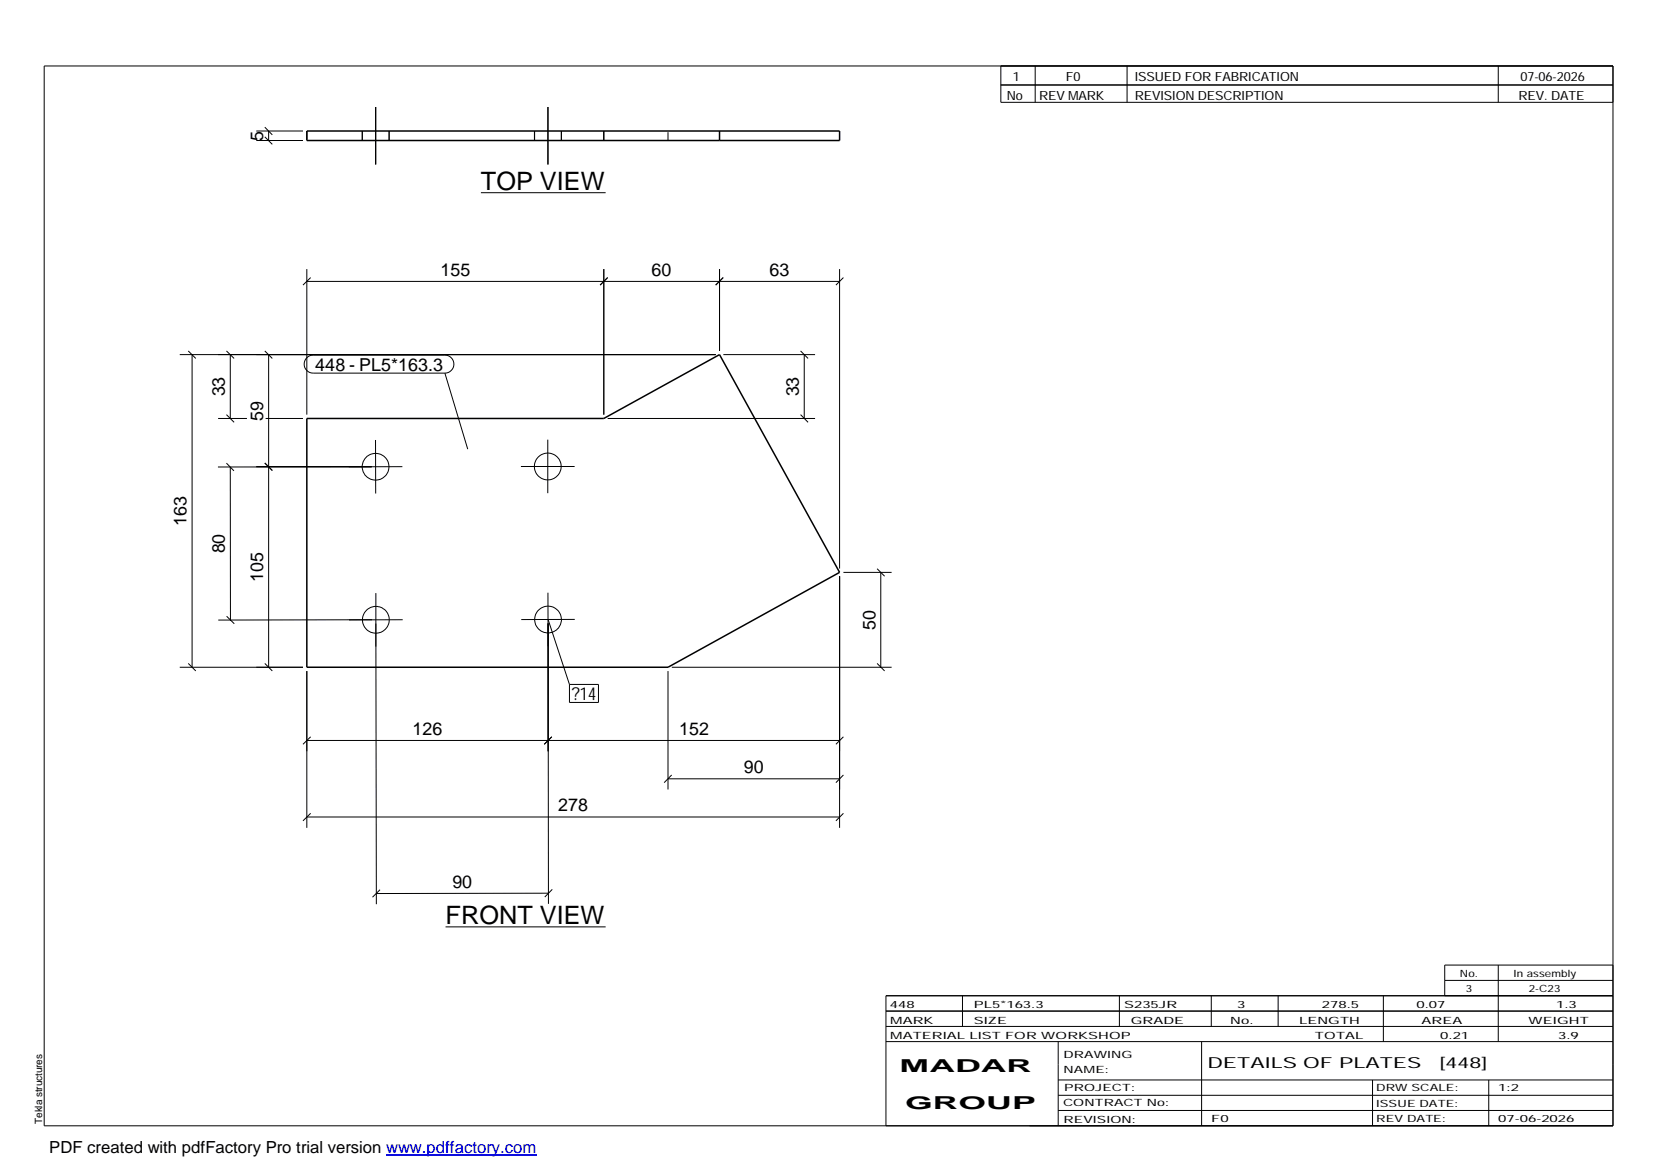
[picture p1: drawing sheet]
<svg xmlns="http://www.w3.org/2000/svg" width="420mm" height="297mm" viewBox="0 0 420 297" stroke-linecap="round" stroke-linejoin="round" font-family="sans-serif">
<g fill="none" stroke="#000" stroke-width=".25">
<path d="M11.2 16.7h398.3v269.1h-398.3zM254.1 16.7v9.3h155.4M262.8 16.7v9.3M286.1 16.7v9.3M380.4 16.7v9.3M65.1 35.7h11.8M65.1 33.3h11.8M67.2 34.7l1.9 1.9M67.2 32.3l1.9 1.9M68.2 33.3v2.4M91.9 33.3v2.4M95.3 27.2v14.6"/>
<path d="M95.4 27.2v14.6M98.8 33.3v2.4M135.7 33.3v2.4M139.1 27.2v14.6M142.5 33.3v2.4M254.1 21.6h155.4M122.1 48.9h31.7M77.9 68.3v37M77.9 71.4h135.2M78.9 70.5l-2 1.9M153.3 68.3v37M154.3 70.5l-1.9 1.9"/>
<path d="M182.7 68.3v20.8M183.6 70.5l-1.9 1.9M213.1 68.3v76M214.1 70.5l-1.9 1.9M45.6 90h136.1M47.8 89.1l1.9 1.9M48.8 90v79.4M57.5 89.1l1.9 1.9M58.5 90v16.2M67.2 89.1l1.9 1.9M68.2 90v79.4M77.9 90.8l.7-.5 .9-.1h33.4a2.29 2.29 0 0 1 2.3 2.2 2.29 2.29 0 0 1-2.3 2.3h-33.4a2.27 2.27 0 0 1-2.1-1.4 2.27 2.27 0 0 1 .5-2.5z"/>
<path d="M112.9 94.7l5.8 19.3M183.6 90h23.3M203.2 89.1l1.9 1.9M204.2 90v16.2M55.4 106.2h7.3M57.5 117.6l1.9 1.9M57.5 105.3l1.9 1.9M58.5 118.6v38.8M65.1 118.5h37.1M67.2 117.5l1.9 2M67.4 106.2h9.5M94.4 118.5l-39.1 .1"/>
<path d="M95.3 111.7l.1 13.6M132.2 118.4h13.7M139.1 111.6v13.6M154.3 106.2h52.6M203.2 105.3l1.9 1.9M57.5 156.4l2 2M94.4 157.3l-39 .1M95.4 150.6v13.6M95.4 158.3l.1 71.3M102.2 157.3l-13.6 .1M139.1 150.5v13.6M139.1 157.3l5.5 16.5"/>
<path d="M145.9 157.3h-13.6M213.1 146.3v63.9M214.1 145.3h12.3M222.7 144.4l1.9 1.9M223.6 145.3v24.1M45.6 169.4h31.3M47.8 168.4l1.9 1.9M67.2 168.4l1.9 1.9M77.9 170.4v39.8M144.6 173.8h7.3v4.5h-7.3zM169.6 170.4v30M170.6 169.4h55.8"/>
<path d="M222.7 168.4l1.9 1.9M77.9 188h135.2M78.9 187.1l-2 1.9M139.1 190.7v-32.4l.1 71.2M140.1 187.1l-1.9 1.9M169.6 197.7h43.5M170.5 196.8l-1.9 1.9M214.1 196.8l-1.9 1.9M214.1 187.1l-1.9 1.9M77.9 207.4h135.2M78.9 206.5l-2 1.9M214.1 206.5l-1.9 1.9"/>
<path d="M96.5 225.9l-1.9 1.9M113.1 235.3h40.7M139.2 226.8l-43.7 .1M140.2 225.8l-1.9 1.9M224.9 256.7h184.6M244.3 252.8v7.8M284.2 252.8v7.8M307.5 252.8v7.8M324.5 252.8v7.8M351.2 252.8v11.6M366.8 248.9h42.7M380.4 245v19.4"/>
<path d="M409.5 245h-42.7v7.8M409.5 252.8h-184.6v33M224.9 264.4h184.6M224.9 260.6h184.6M268.6 264.4v21.4M268.6 274.2h140.9M268.6 278.1h140.9M305.1 264.4v21.4M348.4 274.2v11.6M378 274.2v11.6M268.6 281.9h140.9"/>
<circle cx="95.3" cy="118.5" r="3.4"/>
<circle cx="139.1" cy="118.4" r="3.4"/>
<circle cx="95.4" cy="157.4" r="3.4"/>
<circle cx="139.1" cy="157.3" r="3.4"/>
</g>
<path d="M77.9 33.3h135.2v2.4h-135.2zM153.3 33.3v2.4M182.7 33.3v2.4M77.9 106.2h75.4l29.4-16.2 30.4 55.3-43.5 24.1h-91.7z" fill="none" stroke="#000" stroke-width=".38"/>
<path d="M77.9 33.3v2.4M169.6 35.7v-2.4" fill="none" stroke="#000" stroke-width=".25" stroke-dasharray="2.1 2.1" stroke-linecap="butt"/>
<path d="M98 293.3h38.2" fill="none" stroke="#00f" stroke-width=".3"/>
<g font-size="6.4">
<text x="122.1" y="48.2">TOP VIEW</text>
<text x="113.1" y="234.6">FRONT VIEW</text>
</g>
<g font-size="4.5">
<text x="66.8" y="35.7" transform="rotate(-90 66.8 35.7)">5</text>
<text x="111.8" y="70">155</text>
<text x="165.4" y="70">60</text>
<text x="195.4" y="70">63</text>
<text x="80.1" y="94.1">448 - PL5*163.3</text>
<text x="57.1" y="100.7" transform="rotate(-90 57.1 100.7)">33</text>
<text x="202.8" y="100.7" transform="rotate(-90 202.8 100.7)">33</text>
<text x="66.8" y="106.8" transform="rotate(-90 66.8 106.8)">59</text>
<text x="47.4" y="133.5" transform="rotate(-90 47.4 133.5)">163</text>
<text x="57.1" y="140.5" transform="rotate(-90 57.1 140.5)">80</text>
<text x="66.8" y="147.7" transform="rotate(-90 66.8 147.7)">105</text>
<text x="222.2" y="159.9" transform="rotate(-90 222.2 159.9)">50</text>
<text x="145.2" y="177.7">?14</text>
<text x="104.7" y="186.6">126</text>
<text x="172.4" y="186.6">152</text>
<text x="188.8" y="196.3">90</text>
<text x="141.7" y="206">278</text>
<text x="114.9" y="225.4">90</text>
<text x="228.4" y="272.3">MADAR</text>
<text x="229.8" y="281.6">GROUP</text>
</g>
<text font-size="4.2" x="12.5" y="292.7">PDF created with pdfFactory Pro trial version www.pdffactory.com</text>
<g font-size="3.9">
<text x="306.5" y="271.3">DETAILS OF PLATES</text>
<text x="365.4" y="271.3">[448]</text>
</g>
<g font-size="3.2">
<text x="257.1" y="20.5">1</text>
<text x="270.6" y="20.5">F0</text>
<text x="288.1" y="20.5">ISSUED FOR FABRICATION</text>
<text x="386" y="20.5">07-06-2026</text>
<text x="255.6" y="25.5">No</text>
<text x="263.8" y="25.5">REV MARK</text>
<text x="288.1" y="25.5">REVISION DESCRIPTION</text>
<text x="385.5" y="25.5">REV. DATE</text>
</g>
<g font-size="2.5">
<text x="370.6" y="247.9">No.</text>
<text x="372.1" y="251.8">3</text>
<text x="384.3" y="247.9">In assembly</text>
<text x="388.1" y="251.8">2-C23</text>
<text x="225.9" y="255.9">448</text>
<text x="247.3" y="255.9">PL5*163.3</text>
<text x="285.4" y="255.9">S235JR</text>
<text x="314.1" y="255.9">3</text>
<text x="335.6" y="255.9">278.5</text>
<text x="359.6" y="255.9">0.07</text>
<text x="395.1" y="255.9">1.3</text>
<text x="226" y="263.7">MATERIAL LIST FOR WORKSHOP</text>
<text x="226" y="259.9">MARK</text>
<text x="247.2" y="259.9">SIZE</text>
<text x="287.1" y="259.9">GRADE</text>
<text x="312.3" y="259.9">No.</text>
<text x="329.8" y="259.9">LENGTH</text>
<text x="333.8" y="263.7">TOTAL</text>
<text x="360.9" y="259.9">AREA</text>
<text x="365.6" y="263.7">0.21</text>
<text x="388.1" y="259.9">WEIGHT</text>
<text x="395.6" y="263.7">3.9</text>
<text x="270" y="268.5">DRAWING</text>
<text x="270" y="272.5">NAME:</text>
<text x="269.9" y="280.9">CONTRACT No:</text>
<text x="270.2" y="277">PROJECT:</text>
<text x="349.4" y="277.1">DRWSCALE:</text>
<text x="349.4" y="281">ISSUE DATE:</text>
<text x="380.4" y="277.1">1:2</text>
<text x="10.7" y="285.4" transform="rotate(-90 10.7 285.4)">Tekla structures</text>
<text x="270" y="285">REVISION:</text>
<text x="307.5" y="284.8">F0</text>
<text x="349.4" y="284.8">REV DATE:</text>
<text x="380.4" y="284.8">07-06-2026</text>
</g>
</svg>
